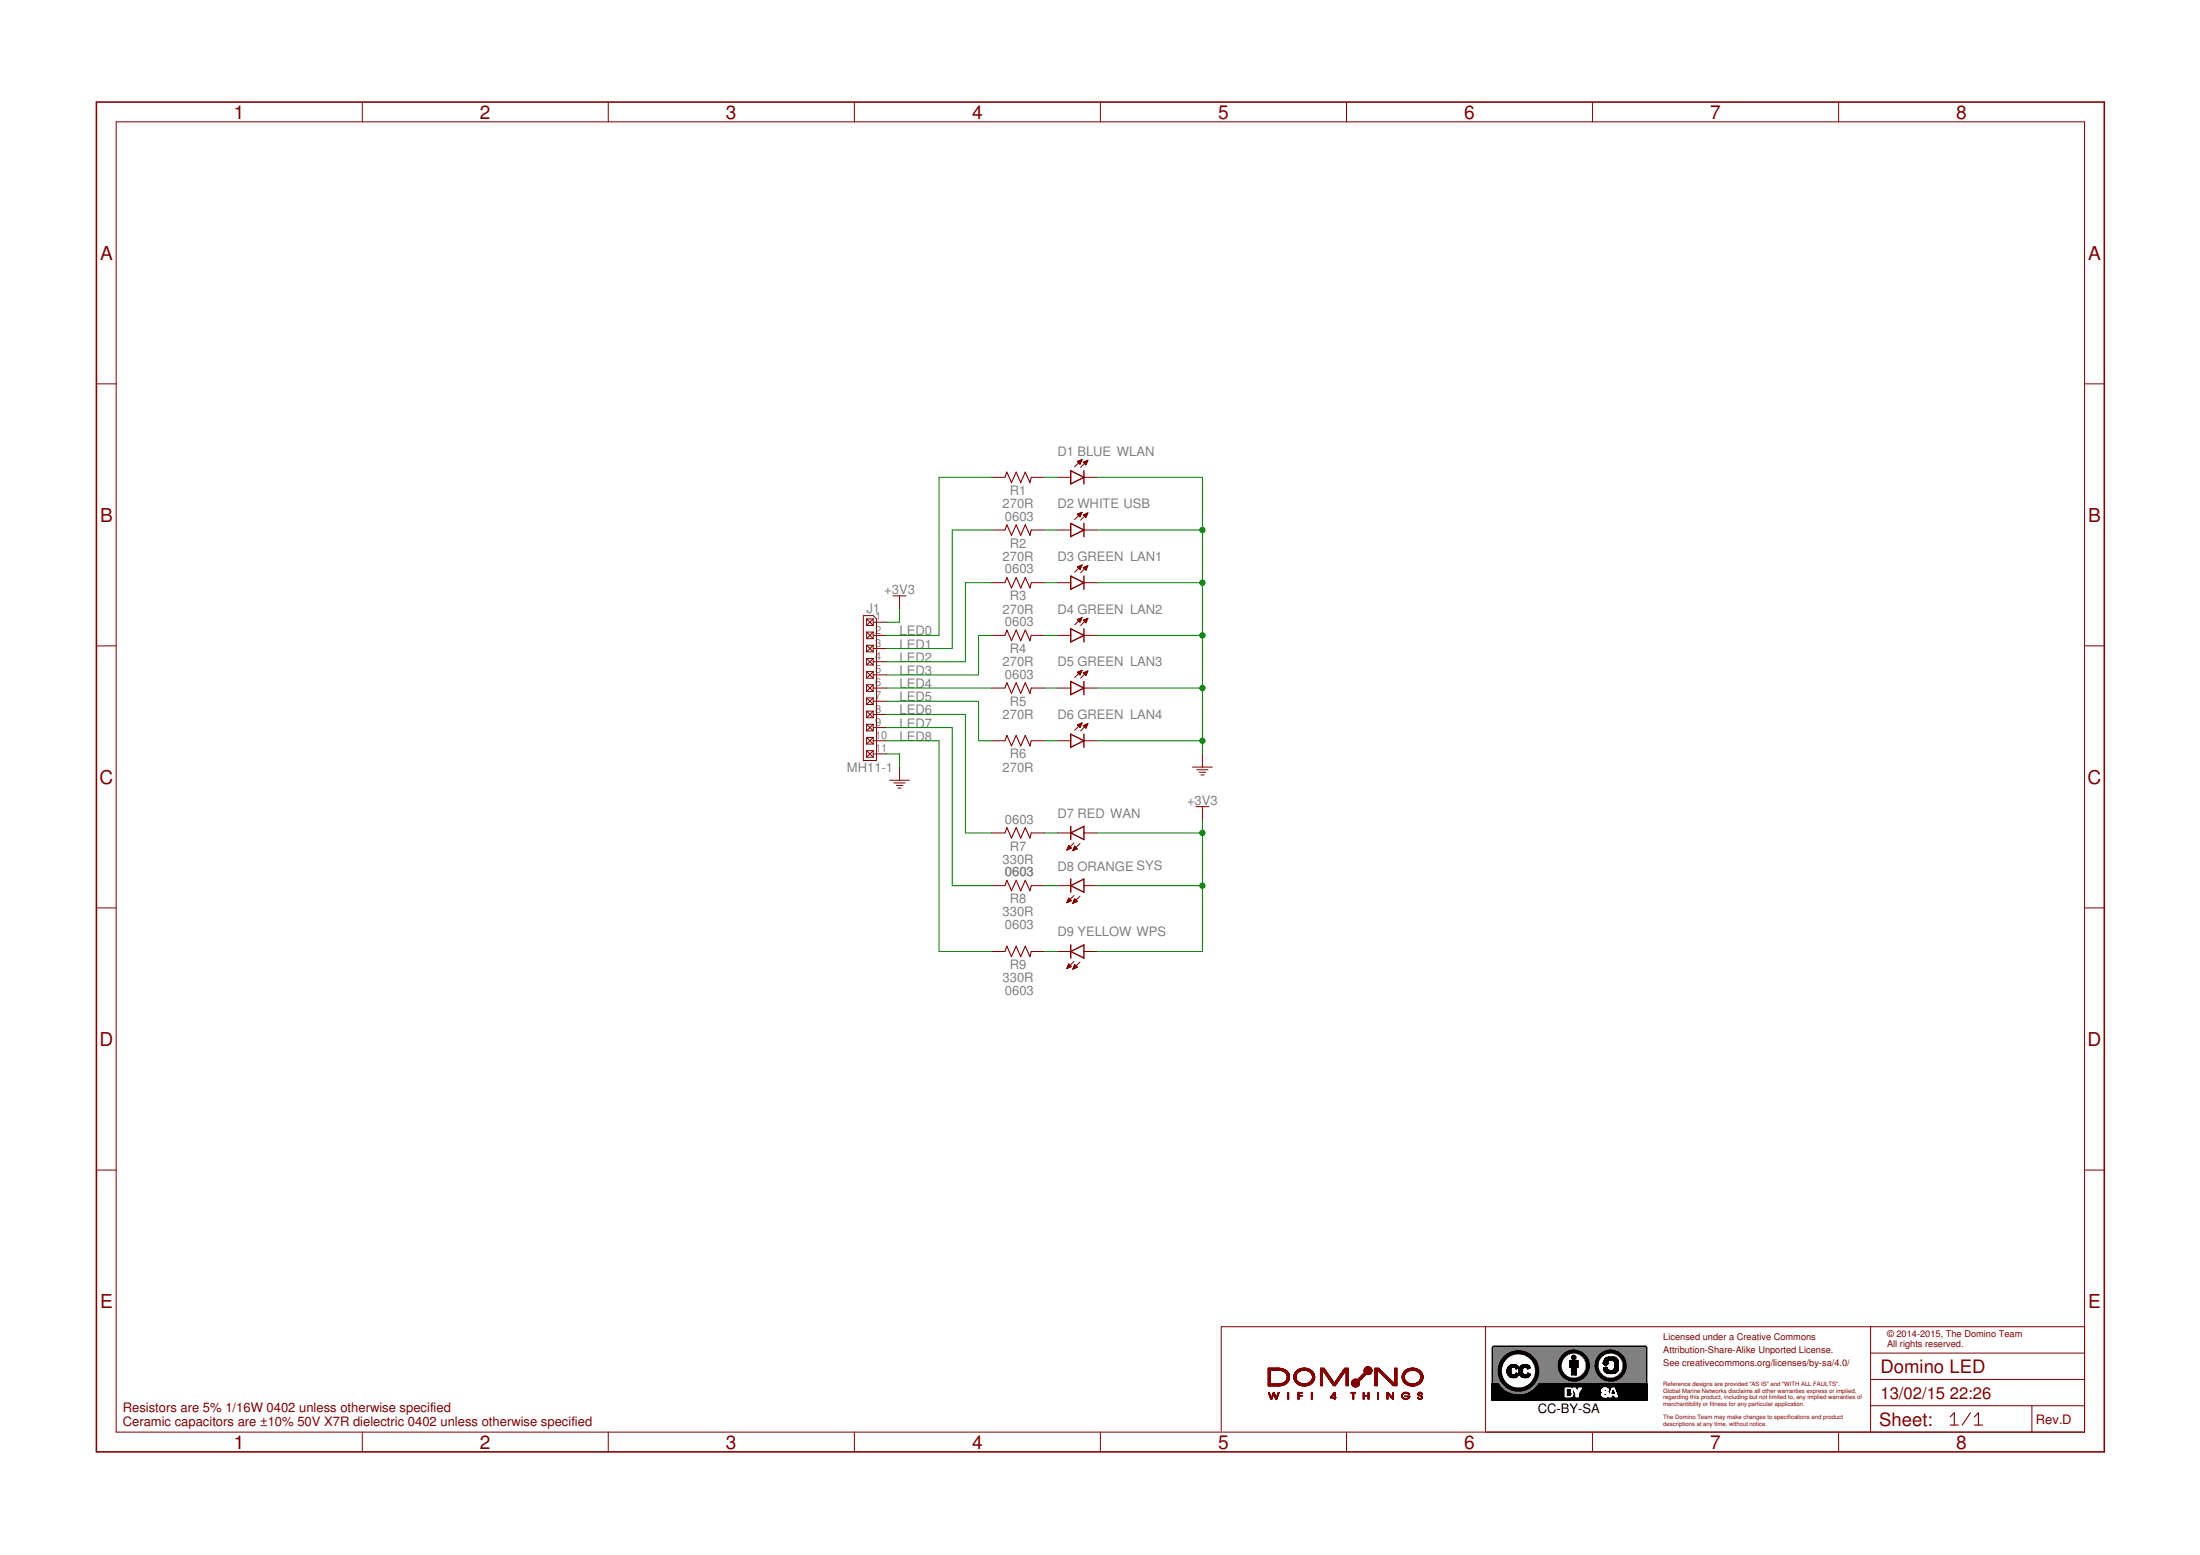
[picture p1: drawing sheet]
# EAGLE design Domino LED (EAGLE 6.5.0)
DATABASE: ./../Common/BOM/Domino_DB.txt; DRAWN: M.STEMPIN; REV: B

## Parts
CC-BY-SA1  CC-BY-SA_LOGO  [CC-BY-SA_LOGO]
D1  BLUE  LED_0603  [LED0603]
D2  WHITE  LED_0603  [LED0603]
D3  GREEN  LED_0603  [LED0603]
D4  GREEN  LED_0603  [LED0603]
D5  GREEN  LED_0603  [LED0603]
D6  GREEN  LED_0603  [LED0603]
D7  RED  LED_0603  [LED0603]
D8  ORANGE  LED_0603  [LED0603]
D9  YELLOW  LED_0603  [LED0603]
J1  MH11-1  [MH11-1-0.1]
R1  270R  RES_0603  [R0603]
R2  270R  RES_0603  [R0603]
R3  270R  RES_0603  [R0603]
R4  270R  RES_0603  [R0603]
R5  270R  RES_0603  [R0603]
R6  270R  RES_0603  [R0603]
R7  330R  RES_0603  [R0603]
R8  330R  RES_0603  [R0603]
R9  330R  RES_0603  [R0603]

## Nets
+3V3: D7.2(A) D8.2(A) D9.2(A) J1.1
GND: D1.1(C) D2.1(C) D3.1(C) D4.1(C) D5.1(C) D6.1(C) J1.11
LED0: J1.2 R1.1
LED1: J1.3 R2.1
LED2: J1.4 R3.1
LED3: J1.5 R4.1
LED4: J1.6 R5.1
LED5: J1.7 R6.1
LED6: J1.8 R7.1
LED7: J1.9 R8.1
LED8: J1.10 R9.1
N$2: D1.2(A) R1.2
N$3: D2.2(A) R2.2
N$4: D3.2(A) R3.2
N$5: D4.2(A) R4.2
N$6: D5.2(A) R5.2
N$7: D7.1(C) R7.2
N$8: D8.1(C) R8.2
N$9: D9.1(C) R9.2
N$10: D6.2(A) R6.2

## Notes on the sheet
- WLAN
- USB
- LAN1
- LAN2
- LAN3
- LAN4
- WAN
- SYS
- WPS
- Licensed under a Creative Commons
- © 2014, The Domino Team
  All rights reserved.
- Attribution-Share-Alike Unported License.
- See creativecommons.org/licenses/by-sa/4.0/
- Reference designs are provided "AS IS" and "WITH ALL FAULTS".
- Global Marine Networks disclaims all other warranties express or implied,
- regarding this product, including but not limited to, any implied warranties of
- merchantibility or fitness for any particular application.
- Resistors are 5% 1/16W 0402 unless otherwise specified
- Domino
  Core
- Domino
  Pi
- Domino
  Qi
- The Domino Team may make changes to specifications and product
- Ceramic capacitors are ±10% 50V X7R dielectric 0402 unless otherwise specified | descriptions at any time, without notice. | Rev.

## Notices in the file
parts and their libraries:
Domino: See creativecommons.org/licenses/by-sa/4.0/ for details.
Domino: See creativecommons.org/licenses/by-sa/3.0/ for details.
